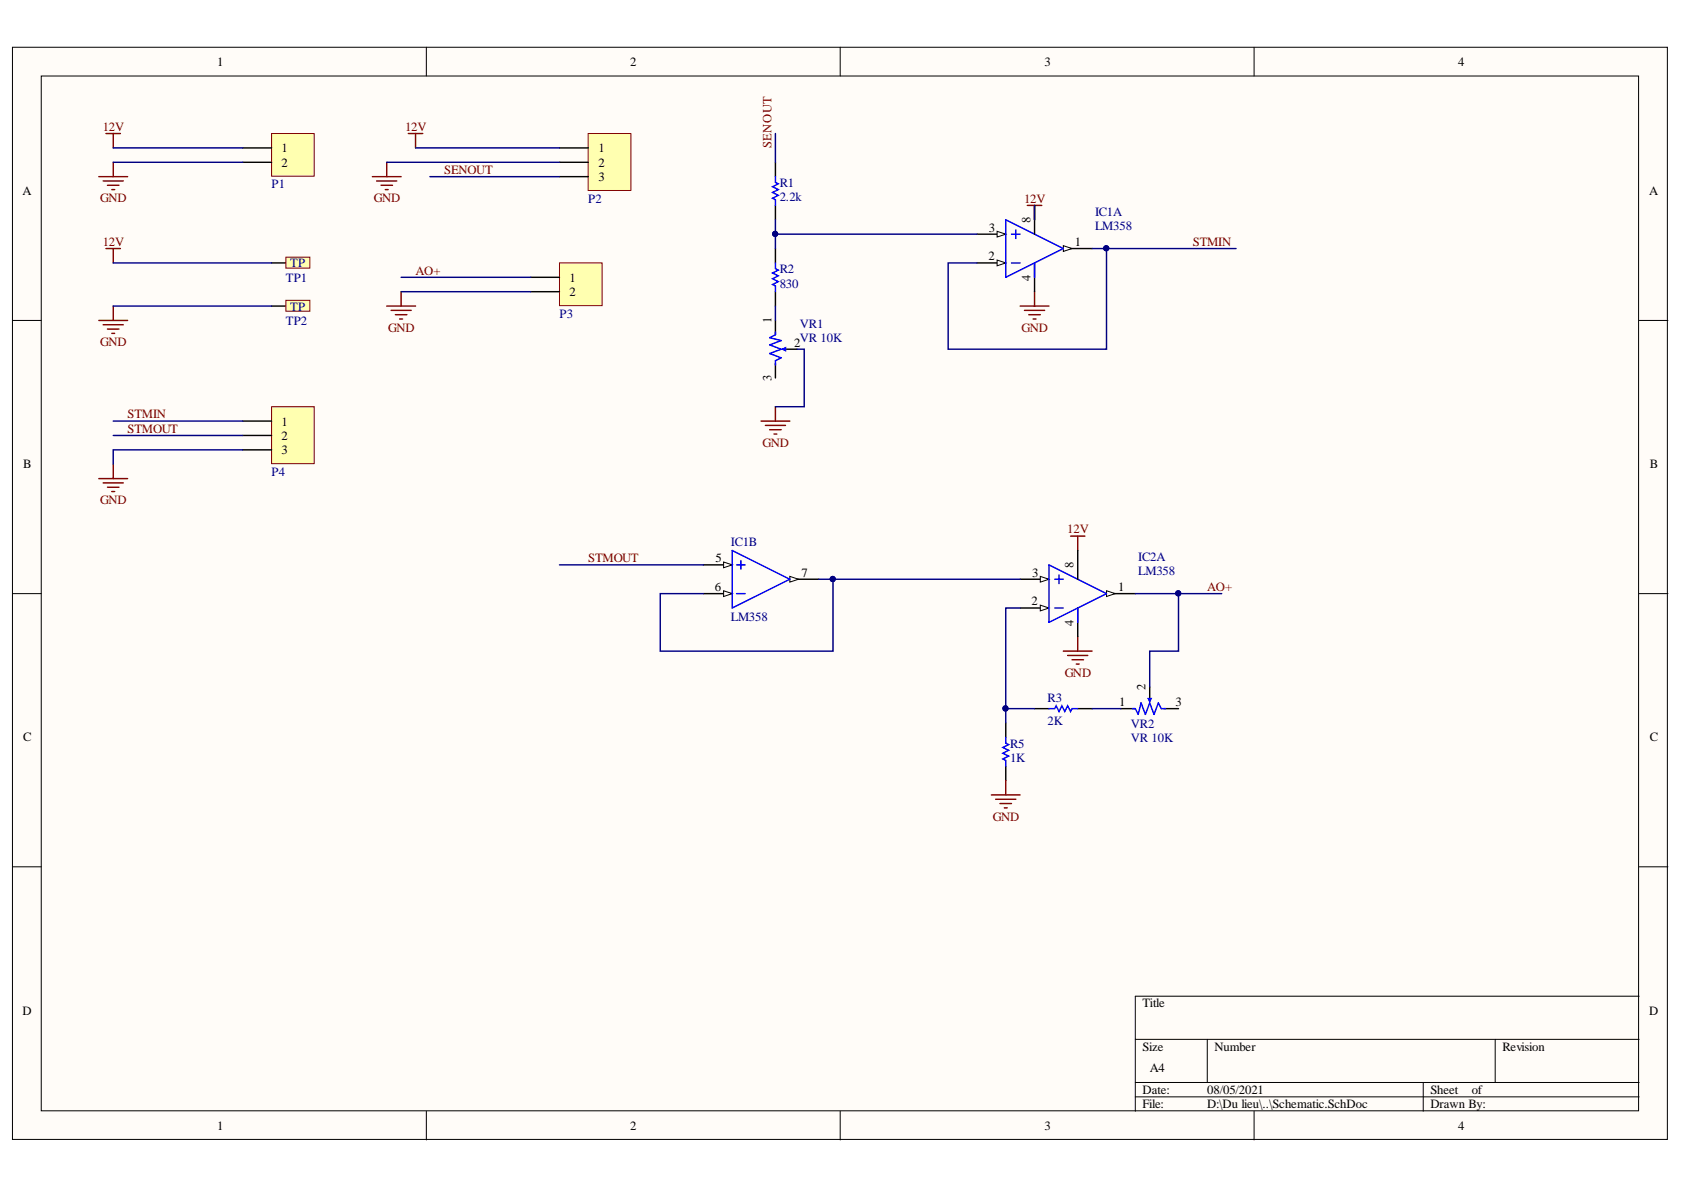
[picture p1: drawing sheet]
<svg xmlns="http://www.w3.org/2000/svg" width="297mm" height="210mm" viewBox="0 0 297 210" stroke-linecap="round" stroke-linejoin="round" font-family="sans-serif">
<g fill="#fffcf8" stroke="#000" stroke-width=".18">
<path d="M2.2 8.3h291.9v192.7h-291.9z"/>
<path d="M7.3 13.4h281.7v182.5h-281.7z"/>
</g>
<g fill="none" stroke="#000" stroke-width=".18">
<path d="M75.2 8.3v5.1M148.2 8.3v5.1M221.2 8.3v5.1M2.2 56.5h5.1M289.1 56.5h5.1M2.2 104.7h5.1M289.1 104.7h5.1M2.2 152.9h5.1M289.1 152.9h5.1M289.1 175.7h-88.8v20.3M75.2 196v5.1M148.2 196v5.1"/>
<path d="M200.3 183.3h88.8M200.3 190.9h88.8M200.3 193.5h88.8M213 183.3v7.6M221.2 196v5.1M251 190.9v5.1M263.7 183.3v7.6"/>
</g>
<path d="M47.9 23.6h7.5v7.5h-7.5z" fill="#ffffb0" stroke="#800000" stroke-width=".18"/>
<path d="M42.8 26.1h5.1M42.8 28.6h5.1" fill="none" stroke="#000" stroke-width=".25"/>
<path d="M103.7 23.6h7.6v10h-7.6z" fill="#ffffb0" stroke="#800000" stroke-width=".18"/>
<path d="M98.7 26.1h5.1M98.7 28.6h5.1M98.7 31.2h5.1M47.9 46.4h2.5" fill="none" stroke="#000" stroke-width=".25"/>
<path d="M50.4 45.4h4.3v1.9h-4.3z" fill="#ffffb0" stroke="#800000" stroke-width=".18"/>
<path d="M47.9 54h2.5" fill="none" stroke="#000" stroke-width=".25"/>
<path d="M50.4 53h4.3v1.9h-4.3z" fill="#ffffb0" stroke="#800000" stroke-width=".18"/>
<g fill="none" stroke="#800000" stroke-width=".25">
<path d="M17.4 31.2h5.1M18.2 31.9h3.5M18.7 23.6h2.5M19 32.7h2M19.7 33.4h.5M20 23.6v2.5M20 28.6v2.6M65.7 31.2h5.1M66.4 31.9h3.6M67.2 32.7h2M68 33.4h.5M68.2 28.6v2.6"/>
<path d="M72 23.6h2.6M73.3 23.6v2.5M181.2 36.2h2.6M182.5 36.2v2.6M18.7 43.8h2.5M20 43.8v2.6M179.9 54h5.1M180.7 54.7h3.6M181.5 55.5h2M182.2 56.3h.5M182.5 51.5v2.5M134.2 74.3h5.1"/>
<path d="M135 75h3.6M135.8 75.8h2M136.5 76.6h.5M136.8 71.7v2.6M17.4 84.4h5.1M18.2 85.2h3.5M19 85.9h2M19.7 86.7h.5M20 81.9v2.5"/>
</g>
<path d="M136.8 28.6v2.6M136.8 36.2v2.6M136.8 56.5v2.6M136.8 64.1v2.6M138 61.6h2.6M177.4 127.5v2.6M177.4 135.1v2.6" fill="none" stroke="#000" stroke-width=".25"/>
<path d="M136.8 31.2v1l.5 .2-1 .5 1 .5-1 .6 1 .5-1 .5 .5 .2v1M138 61.6h.3M177.4 130.1v1l.5 .2-1 .5 1 .6-1 .5 1 .5-1 .5 .5 .2v1" fill="none" stroke="#00f" stroke-width=".25"/>
<path d="M138 61.6l.6-.3v.5z" fill="#00f"/>
<path d="M136.8 46.4v1l.5 .2-1 .6 1 .5-1 .5 1 .5-1 .5 .5 .2v1.1M136.8 58.6v.5l-1 .5 2 .5-2 .7 2 .8-2 .8 2 .7-1 .5v.8M138 61.6l.6-.3v.5zM185 125h1l.3-.5 .5 1 .5-1 .5 1 .5-1 .5 1 .3-.5h1" fill="none" stroke="#00f" stroke-width=".25"/>
<path d="M136.8 43.8v2.6M136.8 51.5v2.5M182.5 125h2.5M190.1 125h2.5" fill="none" stroke="#000" stroke-width=".25"/>
<path d="M188.8 94.6h2.6M190.1 94.6v2.5M187.6 114.9h5M188.3 115.6h3.6M189.1 116.4h2M189.8 117.1h.6M190.1 112.3v2.6" fill="none" stroke="#800000" stroke-width=".25"/>
<path d="M98.7 46.4h7.5v7.5h-7.5z" fill="#ffffb0" stroke="#800000" stroke-width=".18"/>
<path d="M93.6 48.9h5.1M93.6 51.5h5.1" fill="none" stroke="#000" stroke-width=".25"/>
<path d="M68.2 54h5.1M69 54.7h3.5M69.7 55.5h2.1M70.5 56.3h.5M70.8 51.5v2.5" fill="none" stroke="#800000" stroke-width=".25"/>
<path d="M47.9 71.7h7.5v10.1h-7.5z" fill="#ffffb0" stroke="#800000" stroke-width=".18"/>
<path d="M187.6 43.8h5M42.8 74.3h5.1M42.8 76.8h5.1M42.8 79.3h5.1" fill="none" stroke="#000" stroke-width=".25"/>
<path d="M187.6 43.3l1.5 .5-1.5 .5z" fill="#fffcf8"/>
<path d="M187.6 43.3l1.5 .5-1.5 .5z" fill="none" stroke="#000" stroke-width=".18"/>
<path d="M172.3 41.3h5.1" fill="none" stroke="#000" stroke-width=".25"/>
<path d="M175.9 40.8l1.5 .5-1.5 .5z" fill="#fffcf8"/>
<path d="M175.9 40.8l1.5 .5-1.5 .5z" fill="none" stroke="#000" stroke-width=".18"/>
<path d="M172.3 46.4h5.1" fill="none" stroke="#000" stroke-width=".25"/>
<path d="M175.9 45.9l1.5 .5-1.5 .5z" fill="#fffcf8"/>
<path d="M175.9 45.9l1.5 .5-1.5 .5z" fill="none" stroke="#000" stroke-width=".18"/>
<path d="M177.4 38.8l10.2 5-10.2 5.1zM178.4 46.4h1.5M178.4 41.3h1.5M179.2 40.5v1.6M182.5 46.4v2.5" fill="none" stroke="#00f" stroke-width=".25"/>
<path d="M182.5 36.2v5.1M182.5 46.4v5.1M139.3 102.2h5.1" fill="none" stroke="#000" stroke-width=".25"/>
<path d="M139.3 101.7l1.5 .5-1.5 .5z" fill="#fffcf8"/>
<path d="M139.3 101.7l1.5 .5-1.5 .5z" fill="none" stroke="#000" stroke-width=".18"/>
<path d="M124.1 99.6h5.1" fill="none" stroke="#000" stroke-width=".25"/>
<path d="M127.6 99.1l1.6 .5-1.6 .5z" fill="#fffcf8"/>
<path d="M127.6 99.1l1.6 .5-1.6 .5z" fill="none" stroke="#000" stroke-width=".18"/>
<path d="M124.1 104.7h5.1" fill="none" stroke="#000" stroke-width=".25"/>
<path d="M127.6 104.2l1.6 .5-1.6 .5z" fill="#fffcf8"/>
<path d="M127.6 104.2l1.6 .5-1.6 .5z" fill="none" stroke="#000" stroke-width=".18"/>
<path d="M129.2 97.1l10.1 5.1-10.1 5zM129.9 99.6h1.5M130.7 98.9v1.5M129.9 104.7h1.5" fill="none" stroke="#00f" stroke-width=".25"/>
<path d="M195.2 104.7h5.1" fill="none" stroke="#000" stroke-width=".25"/>
<path d="M195.2 104.2l1.5 .5-1.5 .5z" fill="#fffcf8"/>
<path d="M195.2 104.2l1.5 .5-1.5 .5z" fill="none" stroke="#000" stroke-width=".18"/>
<path d="M179.9 102.2h5.1" fill="none" stroke="#000" stroke-width=".25"/>
<path d="M183.5 101.7l1.5 .5-1.5 .5z" fill="#fffcf8"/>
<path d="M183.5 101.7l1.5 .5-1.5 .5z" fill="none" stroke="#000" stroke-width=".18"/>
<path d="M179.9 107.2h5.1" fill="none" stroke="#000" stroke-width=".25"/>
<path d="M183.5 106.7l1.5 .5-1.5 .6z" fill="#fffcf8"/>
<path d="M183.5 106.7l1.5 .5-1.5 .6z" fill="none" stroke="#000" stroke-width=".18"/>
<path d="M185 99.6l10.2 5.1-10.2 5.1zM186 107.2h1.6M186 102.2h1.6M186.8 101.4v1.5M190.1 107.2v2.6M202.8 123.5v.2" fill="none" stroke="#00f" stroke-width=".25"/>
<path d="M190.1 97.1v5.1M190.1 107.2v5.1M197.7 125h2.6M202.8 121.2v2.5M205.3 125h2.6" fill="none" stroke="#000" stroke-width=".25"/>
<path d="M17.4 56.5h5.1M18.2 57.3h3.5M19 58h2M19.7 58.8h.5M20 54v2.5M177.4 137.7v2.5M174.9 140.2h5M175.6 141h3.6M176.4 141.7h2M177.1 142.5h.6" fill="none" stroke="#800000" stroke-width=".25"/>
<path d="M202.5 123.2h.5l-.2 .5z" fill="#00f"/>
<path d="M199.7 125h.6l.5 1 .5-2 .7 2 .8-2 .8 2 .7-2 .5 1h.8M202.5 123.2h.5l-.2 .5z" fill="none" stroke="#00f" stroke-width=".25"/>
<g fill="none" stroke="#000080" stroke-width=".25">
<path d="M20 26.1h22.8M20 28.6h22.8M68.2 28.6h30.5M73.3 26.1h25.4M75.8 31.2h22.9M136.8 38.8v5M136.8 23.6v5M182.5 36.2v2.6M20 46.4h27.9M20 54h27.9M70.8 48.9h22.8M70.8 51.5h22.8"/>
<path d="M136.8 54v2.5M136.8 41.3h35.5M192.6 43.8h25.4M195.2 43.8v17.8h-28v-15.2h5.1M20 74.3h22.8M20 76.8h22.8M42.8 79.3h-22.8v2.6M140.6 61.6h1.3v10.1h-5.1M98.7 99.6h25.4M144.4 102.2h2.5v12.7h-30.4v-10.2h7.6M146.9 102.2h33M179.9 107.2h-2.5v20.3"/>
<path d="M200.3 104.7h15.2M207.9 104.7v10.2h-5.1v6.3M177.4 125h5.1M192.6 125h5.1"/>
</g>
<g fill="#000080" stroke="#000080" stroke-width=".18">
<circle cx="136.7" cy="41.3" r=".46"/>
<circle cx="195.1" cy="43.8" r=".46"/>
<circle cx="146.9" cy="102.1" r=".46"/>
<circle cx="177.3" cy="125" r=".46"/>
<circle cx="207.8" cy="104.7" r=".46"/>
</g>
<g font-size="2.2">
<text x="38.3" y="11.6">1</text>
<text x="111.2" y="11.6">2</text>
<text x="184.3" y="11.6">3</text>
<text x="257.2" y="11.6">4</text>
<text x="49.7" y="26.9">1</text>
<text x="49.7" y="29.4">2</text>
<text x="105.5" y="26.9">1</text>
<text x="105.5" y="29.4">2</text>
<text x="4" y="34.4">A</text>
<text x="105.5" y="32">3</text>
<text x="290.9" y="34.4">A</text>
<text x="174.4" y="40.8">3</text>
<text x="181.8" y="39.3" transform="rotate(-90 181.8 39.3)">8</text>
<text x="174.4" y="45.9">2</text>
<text x="189.6" y="43.4">1</text>
<text x="100.5" y="49.7">1</text>
<text x="100.5" y="52.2">2</text>
<text x="181.8" y="49.5" transform="rotate(-90 181.8 49.5)">4</text>
<text x="136.1" y="57" transform="rotate(-90 136.1 57)">1</text>
<text x="140.1" y="61.1">2</text>
<text x="136.1" y="67.2" transform="rotate(-90 136.1 67.2)">3</text>
<text x="49.7" y="75.1">1</text>
<text x="49.7" y="77.6">2</text>
<text x="4.1" y="82.6">B</text>
<text x="49.7" y="80.1">3</text>
<text x="291" y="82.6">B</text>
<text x="126.2" y="99.2">5</text>
<text x="141.3" y="101.7">7</text>
<text x="182.1" y="101.7">3</text>
<text x="189.4" y="100.1" transform="rotate(-90 189.4 100.1)">8</text>
<text x="126.1" y="104.2">6</text>
<text x="182" y="106.8">2</text>
<text x="197.2" y="104.2">1</text>
<text x="189.4" y="110.4" transform="rotate(-90 189.4 110.4)">4</text>
<text x="197.4" y="124.5">1</text>
<text x="202.1" y="121.7" transform="rotate(-90 202.1 121.7)">2</text>
<text x="207.4" y="124.5">3</text>
<text x="4.1" y="130.8">C</text>
<text x="291" y="130.8">C</text>
<text x="4" y="179">D</text>
<text x="201.5" y="177.7">Title</text>
<text x="290.9" y="179">D</text>
<text x="201.5" y="185.3">Size</text>
<text x="214.2" y="185.3">Number</text>
<text x="265" y="185.3">Revision</text>
<text x="202.8" y="189.1">A4</text>
<text x="201.5" y="192.9">Date:</text>
<text x="201.5" y="195.5">File:</text>
<text x="213" y="192.9">08/05/2021</text>
<text x="213" y="195.5">D:\Du lieu\..\Schematic.SchDoc</text>
<text x="252.3" y="192.9">Sheet</text>
<text x="252.3" y="195.5">Drawn By:</text>
<text x="259.6" y="192.9">of</text>
<text x="38.3" y="199.3">1</text>
<text x="111.2" y="199.3">2</text>
<text x="184.3" y="199.3">3</text>
<text x="257.2" y="199.3">4</text>
</g>
<g font-size="2.2" fill="#800000">
<text x="18.1" y="23.1">12V</text>
<text x="71.4" y="23.1">12V</text>
<text x="136.1" y="26.1" transform="rotate(-90 136.1 26.1)">SENOUT</text>
<text x="17.7" y="35.7">GND</text>
<text x="65.9" y="35.7">GND</text>
<text x="78.4" y="30.7">SENOUT</text>
<text x="180.6" y="35.8">12V</text>
<text x="18.1" y="43.4">12V</text>
<text x="210.4" y="43.4">STMIN</text>
<text x="73.3" y="48.4">AO+</text>
<text x="68.5" y="58.5">GND</text>
<text x="180.2" y="58.5">GND</text>
<text x="17.7" y="61">GND</text>
<text x="22.5" y="73.8">STMIN</text>
<text x="22.5" y="76.3">STMOUT</text>
<text x="134.5" y="78.8">GND</text>
<text x="17.7" y="88.9">GND</text>
<text x="188.2" y="94.1">12V</text>
<text x="103.8" y="99.2">STMOUT</text>
<text x="213" y="104.2">AO+</text>
<text x="187.8" y="119.4">GND</text>
<text x="175.1" y="144.7">GND</text>
</g>
<g font-size="2.2" fill="#000080">
<text x="47.9" y="33.2">P1</text>
<text x="103.8" y="35.8">P2</text>
<text x="137.5" y="35.5">2.2k</text>
<text x="137.5" y="33">R1</text>
<text x="193.1" y="38">IC1A</text>
<text x="193.1" y="40.6">LM358</text>
<text x="51.2" y="47.2">TP</text>
<text x="50.4" y="49.7">TP1</text>
<text x="137.5" y="50.7">830</text>
<text x="137.5" y="48.2">R2</text>
<text x="50.4" y="57.3">TP2</text>
<text x="51.2" y="54.8">TP</text>
<text x="98.7" y="56.1">P3</text>
<text x="141.1" y="57.8">VR1</text>
<text x="141.1" y="60.4">VR 10K</text>
<text x="47.9" y="83.9">P4</text>
<text x="128.9" y="96.4">IC1B</text>
<text x="200.8" y="98.9">IC2A</text>
<text x="200.8" y="101.4">LM358</text>
<text x="128.9" y="109.6">LM358</text>
<text x="184.8" y="123.8">R3</text>
<text x="178.2" y="131.9">R5</text>
<text x="184.8" y="127.8">2K</text>
<text x="199.5" y="130.9">VR 10K</text>
<text x="199.5" y="128.3">VR2</text>
<text x="178.2" y="134.4">1K</text>
</g>
</svg>
